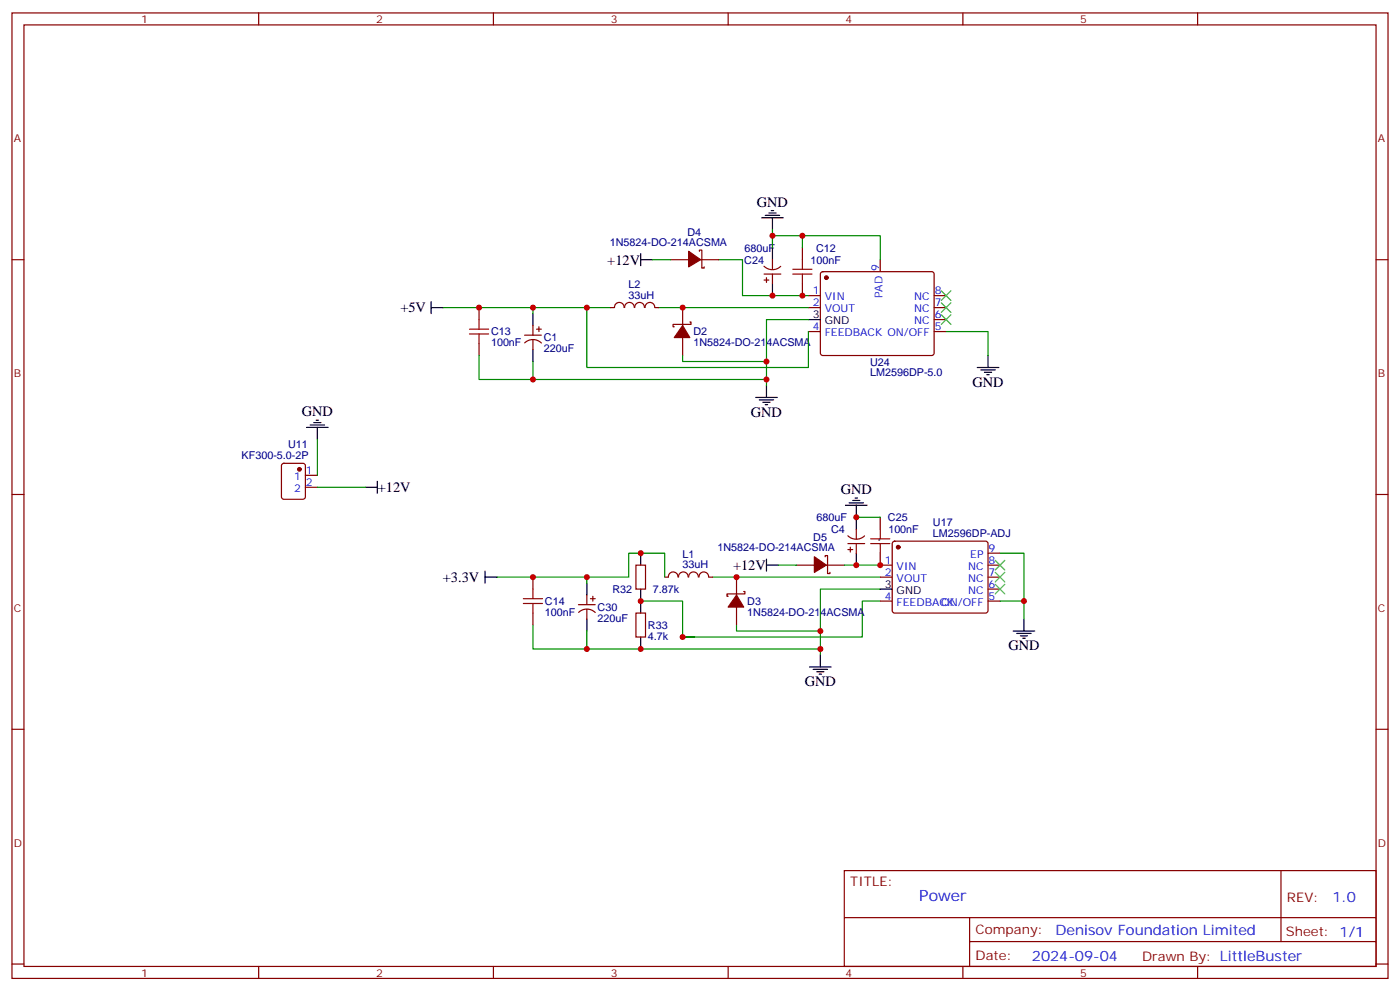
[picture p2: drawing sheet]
<svg xmlns="http://www.w3.org/2000/svg" width="412mm" height="292mm" viewBox="0 0 412 292" stroke-linecap="round" stroke-linejoin="round" font-family="sans-serif">
<g fill="none" stroke="#870000" stroke-width=".35">
<path d="M3.5 3.8h405.4v284.3h-405.4zM7.1 7.3h398.2v277.3h-398.2zM76.2 3.8v3.5M145.3 3.8v3.5M214.5 3.8v3.5M283.6 3.8v3.5M352.8 3.8v3.5M3.5 76.5h3.6M197.6 76.5h5.2M206 74v-.3h.7v5.3h.7v-.4M206.4 76.5h5.3M225.1 78.4a3.5 3.5 0 0 0 4.9 0"/>
<path d="M227.5 76.5v2.8M236.4 73v3.5M259.3 76.5v3.5M405.3 76.5h3.6M141.1 90.6v3.5M154.5 98.7h5M157 95.9v2.8M158 96.9h1.5M158.7 96.2v1.4M179.9 90.6h1.1M181 90.6a1.41 1.41 0 0 1 1.4-1.5 1.41 1.41 0 0 1 1.4 1.5M184 90.6a1.41 1.41 0 0 1 1.4-1.5 1.41 1.41 0 0 1 1.4 1.5"/>
<path d="M187 90.6a1.41 1.41 0 0 1 1.4-1.5 1.41 1.41 0 0 1 1.4 1.5M190 90.6a1.41 1.41 0 0 1 1.4-1.5 1.41 1.41 0 0 1 1.4 1.5M193 90.6h1M201.1 90.6v5.3M201.1 99.4v5.3M203.2 94.8h.4v.7h-5.3v.7h.3M225.1 80.7h4.9M225.1 82.5h1.4M225.8 81.8v1.4M227.5 80.7v2.8M236.4 83.5v3.6M238.1 87.1h3.6"/>
<path d="M238.1 90.6h3.6M238.1 97.6h3.6M241.9 80.2l.5-.2h32.1l.5 .2 .2 .5-.1 23.6-.6 .4-32.4-.1-.4-.6v-23.3zM275.2 87.1h3.5M275.2 90.6h3.5M275.2 97.6h3.5M275.2 94.1h3.5M141.1 101.2v3.5M154.6 101a3.5 3.5 0 0 1 4.9 0M157 100.1v2.8M83.1 136.7l.5-.2h5.7l.6 .4 .1 9.4-.5 .7h-5.9l-.6-.4-.1-9.4zM90 140h3.5"/>
<path d="M3.5 145.6h3.6M90 143.5h3.5M249.8 157.8a3.5 3.5 0 0 0 4.9 0M252.2 155.9v2.8M259.3 152.3v3.6M263.1 159.6l.4-.2h26.8l.5 .2 .2 .5v20l-.7 .5-27-.1-.5-.7v-19.7zM405.3 145.6h3.6M157 170v3.5M170.4 178.1h4.9M172.9 175.3v2.8M172.9 179.5v2.8M173.9 176.3h1.4"/>
<path d="M174.6 175.6v1.4M187.3 166.4h2.8v7.1h-2.8zM195.8 170h1M196.9 169.9a1.41 1.41 0 0 1 1.4-1.5 1.41 1.41 0 0 1 1.4 1.5M199.9 169.9a1.41 1.41 0 0 1 1.4-1.5 1.41 1.41 0 0 1 1.4 1.5M202.9 169.9a1.41 1.41 0 0 1 1.4-1.5 1.41 1.41 0 0 1 1.4 1.5M205.9 169.9a1.41 1.41 0 0 1 1.4-1.5 1.41 1.41 0 0 1 1.4 1.5M208.8 170h1.1M217 170v5.3M217 178.8v5.3M219.1 174.2h.3v.7h-5.3v.7h.4M234.6 166.4h5.3"/>
<path d="M243.1 164v-.4h.7v5.3h.7v-.3M243.4 166.4h5.3M249.8 160.1h4.9M249.8 161.9h1.4M250.5 161.1v1.5M252.2 160.1v2.8M259.3 162.9v3.5h3.5M259.3 170h3.5M259.3 177h3.5M291 166.4h3.6M291 170h3.6M291 177h3.6"/>
<path d="M291 173.5h3.6M291 162.9h3.6M157 180.6v3.5M170.4 180.4a3.5 3.5 0 0 1 4.9 0M187.3 180.6h2.8v7h-2.8zM3.5 214.8h3.6M405.3 214.8h3.6M248.7 256.4h156.6v28.2h-156.6zM377.3 256.4v20.9M248.7 270.2h156.5M285.6 277.3h119.6M285.6 270.2v14.2"/>
<path d="M3.5 283.9h3.6M76.2 284.6v3.5M145.3 284.6v3.5M214.5 284.6v3.5M283.6 284.6v3.5M352.8 284.6v3.5M405.3 283.9h3.6"/>
</g>
<g fill="#870000" stroke="#870000" stroke-width=".35">
<path d="M201.1 95.9l2.1 3.5h-4.6z"/>
<path d="M217 175.3l2.1 3.5h-4.6z"/>
<path d="M202.8 74l3.6 2.5-3.6 2.1z"/>
<path d="M239.9 164l3.5 2.4-3.5 2.2z"/>
<circle cx="88.2" cy="138.2" r=".53"/>
<circle cx="243.4" cy="81.8" r=".53"/>
<circle cx="264.6" cy="161.1" r=".53"/>
</g>
<g fill="none" stroke="#000" stroke-width=".35">
<path d="M188.7 76.5h3.6M188.7 74.7v3.5M224.4 64.1h6.3M225.4 63.4h4.3M226.5 62.7h2.1M227.2 62h.7M227.5 64.1v3.6M227.5 73v3.5M127 90.6h3.5M127 88.8v3.6M157 92.4v3.5M227.5 83.5v3.6"/>
<path d="M238.1 94.1h3.6M157 102.9v3.6M222.6 117.1h6.4M223.7 117.8h4.2M224.7 118.5h2.1M225.4 119.2h.7M225.8 113.5v3.6M287.9 108.2h6.3M288.9 108.9h4.3M290 109.6h2.1M290.7 110.3h.7M291 104.7v3.5"/>
<path d="M90.3 125.9h6.4M91.4 125.2h4.2M92.4 124.5h2.1M93.1 123.8h.7M93.5 125.9v3.5M107.6 143.5h3.5M111.1 141.7v3.6M249.1 148.8h6.3M250.1 148.1h4.3M251.2 147.4h2.1M251.9 146.7h.7M252.2 148.8v7.1"/>
<path d="M142.9 170h3.5M142.9 168.2v3.5M172.9 171.7v3.6M188.7 162.9v3.5M188.7 173.5v7.1M225.8 164.7v3.5M225.8 166.4h3.5M252.2 162.9v3.5M259.3 173.5h3.5M172.9 182.3v3.5M188.7 187.6v3.5M238.5 196.4h6.3"/>
<path d="M239.5 197.1h4.3M240.6 197.8h2.1M241.3 198.5h.7M241.7 192.9v3.5M298.4 185.8h6.4M299.5 186.5h4.2M300.6 187.3h2.1M301.3 188h.7M301.6 182.3v3.5"/>
</g>
<g fill="none" stroke="#008700" stroke-width=".35">
<path d="M192.3 76.5h5.3M211.7 76.5h7v10.6h19.4M227.5 69.4h31.8v7.1M227.5 67.7v5.3M236.4 69.4v3.6M130.5 90.6h26.5M172.9 90.6h-15.9v1.8M179.9 90.6h-7v17.6h65.2v-10.6M194 90.6h44.1M238.1 94.1h-12.3v19.4M278.7 97.6h12.3v7.1M141.1 104.7v7.1h15.9"/>
<path d="M157 106.5v5.3h68.8M201.1 104.7v1.8h24.7M93.5 129.4v10.6M93.5 143.5h14.1M252.2 152.3h7.1M146.4 170h26.5M188.7 177h12.4v10.6M195.8 170v-7.1h-10.6v7.1h-12.3v1.7M209.9 170h49.4M229.3 166.4h5.3M248.7 166.4h10.6M259.3 177h-5.3v10.6h-52.9h3.5h-1.8"/>
<path d="M259.3 173.5h-17.6v19.4M294.6 162.9h7v19.4M294.6 177h7M157 184.1v7h15.9M172.9 185.8v5.3h68.8M217 184.1v1.7h24.7"/>
</g>
<path d="M277.3 92.7l2.8 2.8M277.3 89.2l2.8 2.8M277.3 85.7l2.8 2.8M280.1 92.7l-2.8 2.8M280.1 89.2l-2.8 2.8M280.1 85.7l-2.8 2.8M293.2 172.1l2.8 2.8M293.2 168.6l2.8 2.8M293.2 165l2.8 2.9M296 172.1l-2.8 2.8M296 168.6l-2.8 2.8M296 165l-2.8 2.9" fill="none" stroke="#3c3" stroke-width=".35"/>
<g fill="none" stroke="#a10000" stroke-width=".35">
<path d="M233.5 79.3h5.7M236.4 76.5v2.8M138.3 96.9h5.6M138.3 98.4h5.6M141.1 94.1v2.8M141.1 98.4v2.8M233.5 80.7h5.7M236.4 80.7v2.8M256.5 158.7h5.6M259.3 155.9v2.8M154.2 176.3h5.6M154.2 177.7h5.6"/>
<path d="M157 173.5v2.8M157 177.7v2.9M256.5 160.1h5.6M259.3 160.1v2.8"/>
</g>
<circle cx="258.8" cy="159" r=".18" fill="#000"/>
<g fill="#c00">
<circle cx="225.8" cy="106.5" r=".88"/>
<circle cx="172.9" cy="90.6" r=".88"/>
<circle cx="157" cy="90.6" r=".88"/>
<circle cx="225.8" cy="111.8" r=".88"/>
<circle cx="241.7" cy="191.1" r=".88"/>
<circle cx="172.9" cy="170" r=".88"/>
<circle cx="241.7" cy="185.8" r=".88"/>
<circle cx="227.5" cy="69.4" r=".88"/>
<circle cx="201.1" cy="90.6" r=".88"/>
<circle cx="227.5" cy="87.1" r=".88"/>
<circle cx="252.2" cy="166.4" r=".88"/>
<circle cx="236.4" cy="87.1" r=".88"/>
<circle cx="236.4" cy="69.4" r=".88"/>
<circle cx="141.1" cy="90.6" r=".88"/>
<circle cx="157" cy="111.8" r=".88"/>
<circle cx="157" cy="170" r=".88"/>
<circle cx="172.9" cy="191.1" r=".88"/>
<circle cx="259.3" cy="166.4" r=".88"/>
<circle cx="252.2" cy="152.3" r=".88"/>
<circle cx="188.7" cy="191.1" r=".88"/>
<circle cx="188.7" cy="177" r=".88"/>
<circle cx="188.7" cy="162.9" r=".88"/>
<circle cx="217" cy="170" r=".88"/>
<circle cx="201.1" cy="187.6" r=".88"/>
<circle cx="301.6" cy="177" r=".88"/>
</g>
<text font-size="4.6" fill="#00f" x="270.8" y="265.4">Power</text>
<g font-size="4.2">
<text x="223" y="60.9">GND</text>
<text x="178.9" y="77.9">+12V</text>
<text x="117.9" y="92">+5V</text>
<text x="286.5" y="113.9">GND</text>
<text x="88.9" y="122.6">GND</text>
<text x="221.2" y="122.7">GND</text>
<text x="111.3" y="144.9">+12V</text>
<text x="247.6" y="145.6">GND</text>
<text x="215.9" y="167.9">+12V</text>
<text x="130.5" y="171.4">+3.3V</text>
<text x="297" y="191.5">GND</text>
<text x="237.1" y="202.1">GND</text>
</g>
<g font-size="4.2" fill="#00f">
<text x="392.5" y="265.7">1.0</text>
<text x="310.9" y="275.2">Denisov Foundation Limited</text>
<text x="304" y="283">2024-09-04</text>
</g>
<g font-size="3.9" fill="#800">
<text x="250.5" y="261">TITLE:</text>
<text x="379.1" y="265.7">REV:</text>
<text x="287.4" y="275.2">Company:</text>
<text x="378.7" y="275.8">Sheet: 1/1</text>
<text x="287.4" y="282.9">Date:</text>
<text x="336.4" y="282.9">Drawn By: LittleBuster</text>
</g>
<g font-size="3.2" fill="#800">
<text x="41.6" y="6.8">1</text>
<text x="110.8" y="6.8">2</text>
<text x="179.9" y="6.8">3</text>
<text x="249.1" y="6.8">4</text>
<text x="318.2" y="6.8">5</text>
<text x="4.1" y="41.9">A</text>
<text x="405.9" y="41.9">A</text>
<text x="4.1" y="111.1">B</text>
<text x="405.9" y="111.1">B</text>
<text x="4.1" y="180.2">C</text>
<text x="405.9" y="180.2">C</text>
<text x="4.1" y="249.3">D</text>
<text x="405.9" y="249.3">D</text>
<text x="41.6" y="287.6">1</text>
<text x="110.8" y="287.6">2</text>
<text x="179.9" y="287.6">3</text>
<text x="249.1" y="287.6">4</text>
<text x="318.2" y="287.6">5</text>
</g>
<g font-size="3.2" fill="#000080">
<text x="202.5" y="69.5">D4</text>
<text x="179.6" y="72.3">1N5824-DO-214ACSMA</text>
<text x="219.2" y="77.6">C24</text>
<text x="219.3" y="74.1">680uF</text>
<text x="238.7" y="77.6">100nF</text>
<text x="240.4" y="74.1">C12</text>
<text x="185.1" y="88">33uH</text>
<text x="185.1" y="84.8">L2</text>
<text x="144.6" y="101.9">100nF</text>
<text x="144.6" y="98.8">C13</text>
<text x="160.2" y="100.6">C1</text>
<text x="204.3" y="101.9">1N5824-DO-214ACSMA</text>
<text x="204.3" y="98.8">D2</text>
<text x="160.2" y="103.7">220uF</text>
<text x="256.3" y="107.7">U24</text>
<text x="256.3" y="110.8">LM2596DP-5.0</text>
<text x="71.2" y="135.3">KF300-5.0-2P</text>
<text x="84.9" y="132.1">U11</text>
<text x="240.5" y="153.5">680uF</text>
<text x="261.6" y="153.5">C25</text>
<text x="274.8" y="155">U17</text>
<text x="239.6" y="159.4">D5</text>
<text x="244.8" y="157">C4</text>
<text x="261.7" y="157">100nF</text>
<text x="274.8" y="158.2">LM2596DP-ADJ</text>
<text x="201" y="167.4">33uH</text>
<text x="201" y="164.2">L1</text>
<text x="211.4" y="162.3">1N5824-DO-214ACSMA</text>
<text x="160.5" y="178.2">C14</text>
<text x="176" y="179.9">C30</text>
<text x="180.4" y="174.6">R32</text>
<text x="192.3" y="174.6">7.87k</text>
<text x="220.1" y="178.2">D3</text>
<text x="160.5" y="181.3">100nF</text>
<text x="176" y="183.1">220uF</text>
<text x="190.9" y="185.2">R33</text>
<text x="220.1" y="181.3">1N5824-DO-214ACSMA</text>
<text x="190.9" y="188.4">4.7k</text>
</g>
<g font-size="3.2" fill="#00f">
<text x="258.9" y="79.8" transform="rotate(-90 258.9 79.8)">9</text>
<text x="239.5" y="86.7">1</text>
<text x="243" y="88.5">VIN</text>
<text x="260" y="87.8" transform="rotate(-90 260 87.8)">PAD</text>
<text x="269.3" y="88.5">NC</text>
<text x="275.3" y="86.7">8</text>
<text x="239.5" y="90.2">2</text>
<text x="243" y="92">VOUT</text>
<text x="269.3" y="95.5">NC</text>
<text x="269.3" y="92">NC</text>
<text x="275.3" y="93.8">6</text>
<text x="275.3" y="90.2">7</text>
<text x="239.5" y="97.3">4</text>
<text x="243" y="99.1">FEEDBACK ON/OFF</text>
<text x="275.3" y="97.3">5</text>
<text x="86.6" y="141.4">1</text>
<text x="90.1" y="139.6">1</text>
<text x="90.1" y="143.2">2</text>
<text x="86.6" y="144.9">2</text>
<text x="260.6" y="166.1">1</text>
<text x="264.1" y="167.9">VIN</text>
<text x="285.1" y="167.9">NC</text>
<text x="285.8" y="164.3">EP</text>
<text x="291.2" y="166.1">8</text>
<text x="291.2" y="162.6">9</text>
<text x="260.6" y="169.6">2</text>
<text x="264.1" y="171.4">VOUT</text>
<text x="285.1" y="171.4">NC</text>
<text x="291.2" y="173.1">6</text>
<text x="291.2" y="169.6">7</text>
<text x="260.6" y="176.7">4</text>
<text x="264.1" y="178.4">FEEDBACK</text>
<text x="277.3" y="178.4">ON/OFF</text>
<text x="285.1" y="174.9">NC</text>
<text x="291.2" y="176.7">5</text>
</g>
<g font-size="3.2">
<text x="239.5" y="93.8">3</text>
<text x="243" y="95.5">GND</text>
<text x="260.6" y="173.1">3</text>
<text x="264.1" y="174.9">GND</text>
</g>
</svg>
